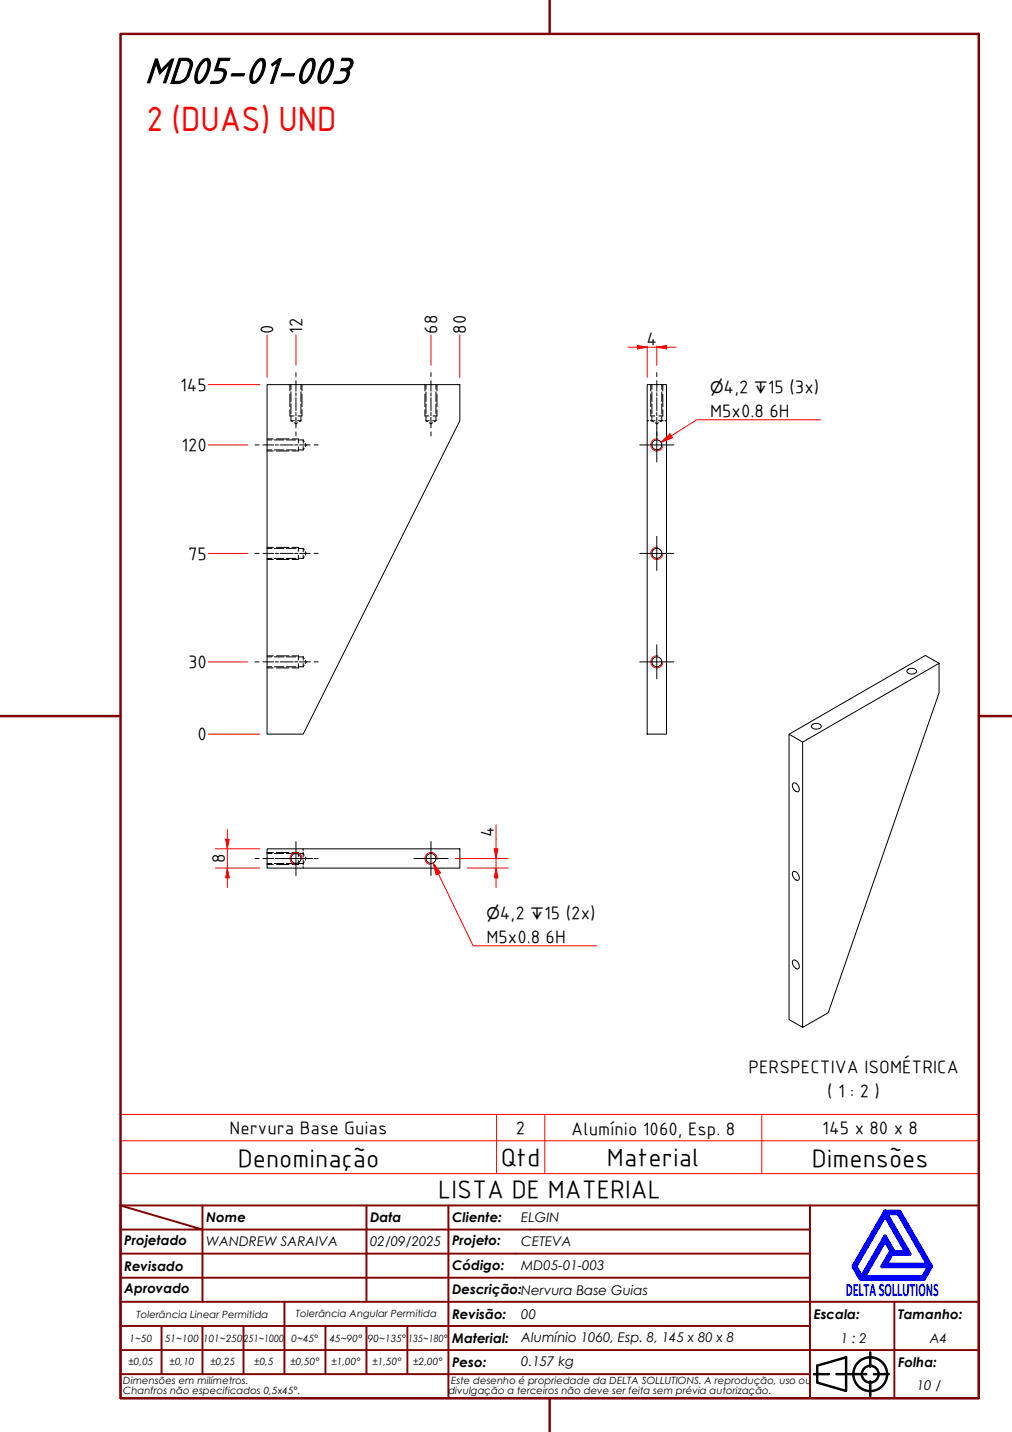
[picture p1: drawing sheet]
<svg xmlns="http://www.w3.org/2000/svg" width="210mm" height="297mm" viewBox="0 0 210 297" stroke-linecap="round" stroke-linejoin="round" font-family="sans-serif">
<!-- layer: Hidden (ABNT) -->
<g fill="none" stroke="#000" stroke-width=".21">
<path d="M60.1 79.8v1.3M60.3 79.8v1M62.4 79.8v1M62.6 79.8v1.3M88.1 79.8v1.3M88.3 79.8v1M90.4 79.8v1M90.6 79.8v1.3M135 79.8v1.3M135.2 79.8v1M137.3 79.8v1M137.5 79.8v1.3"/>
<path d="M55.4 93.3h1M55.4 91.3h1M55.4 93.5h1.3M55.4 91h1.3M56.9 93.3h2M56.9 91.3h2M57.3 93.5h2.6M57.3 91h2.6M59.4 93.3h2M59.4 91.3h2M60.1 81.7v2.6M60.1 85v1.3h.9"/>
<path d="M60.3 87.3h.7M60.3 87.3l.4 .2M60.3 81.3v2M60.3 83.8v2M60.3 86.3v1M60.6 91h1.3v.9M61 87.7l.4 .2 .3-.2M61.7 87.3h.7M61.9 93.3h1M61.9 91.3h1M61.9 92.7v.8h-1.3M62.4 87.3l-.3 .2"/>
<path d="M62.4 81.3v2M62.4 83.8v2M62.4 86.3v1M62.6 81.7v2.6M62.6 85v1.3h-.8M62.9 91.3v.6M62.9 92.6v.7M62.9 91.3l.2 .3M63.1 93l-.2 .3M63.3 91.9l.2 .4-.2 .3M88.1 85v1.3h.9M88.1 81.7v2.6"/>
<path d="M88.3 87.3h.7M88.3 87.3l.4 .2M88.3 81.3v2M88.3 83.8v2M88.3 86.3v1M89 87.7l.4 .2 .3-.2M89.7 87.3h.7M90.4 87.3l-.3 .2M90.4 81.3v2M90.4 83.8v2M90.4 86.3v1M90.6 85v1.3h-.8"/>
<path d="M90.6 81.7v2.6M134.2 87.3h.4M134.9 87.3h1M135 85v1.3h.8M135 81.7v2.6M135.2 86.3v1l.4 .2M135.2 81.3v2M135.2 83.8v2M135.9 87.7l.3 .2 .4-.2M136.6 87.3h1M137.3 86.3v1l-.4 .2M137.3 81.3v2"/>
<path d="M137.3 83.8v2M137.5 85v1.3h-.8M137.5 81.7v2.6M137.9 87.3h.3M55.4 115.8h1M55.4 113.8h1M55.4 116h1.3M55.4 113.5h1.3M56.9 115.8h2M56.9 113.8h2M57.3 116h2.6M57.3 113.5h2.6"/>
<path d="M59.4 115.8h2M59.4 113.8h2M60.6 113.5h1.3v.9M61.9 115.8h1M61.9 113.8h1M61.9 115.2v.8h-1.3M62.9 113.8v.6M62.9 115.1v.7M62.9 113.8l.2 .3M63.1 115.5l-.2 .3M63.3 114.4l.2 .4-.2 .3M55.4 138.3h1"/>
<path d="M55.4 136.3h1M55.4 138.5h1.3M55.4 136h1.3M56.9 138.3h2M56.9 136.3h2M57.3 138.5h2.6M57.3 136h2.6M59.4 138.3h2M59.4 136.3h2M60.6 136h1.3v.9M61.9 138.3h1M61.9 136.3h1"/>
<path d="M61.9 137.7v.8h-1.3M62.9 136.3v.6M62.9 137.6v.7M62.9 136.3l.2 .3M63.1 138l-.2 .3M63.3 136.9l.2 .4-.2 .3M55.4 179.1h1M55.4 177h1M55.4 179.3h1.3M55.4 176.8h1.3M56.9 179.1h2M56.9 177h2"/>
<path d="M57.3 179.3h2.6M57.3 176.8h2.6M59.4 179.1h2M59.4 177h2M60.6 176.8h1.3v.9M61.9 178.5v.8h-1.3M61.9 177h1l.2 .4M62.9 176.1v.3M62.9 176.7v1M62.9 178.4v1M62.9 179.8v.3M63.1 178.8l-.2 .3h-1"/>
<path d="M63.3 177.7l.2 .4-.2 .3"/>
</g>
<!-- layer: Visible (ABNT) -->
<g fill="none" stroke="#000" stroke-width=".21">
<path d="M55.4 79.8h40v7.5l-32.5 65h-7.5zM134.2 79.8h4v72.5h-4zM188.2 139a1.38 1.38 0 0 1 1.9 .1v.2a1.27 1.27 0 0 1-2 0zM194.8 137.6l-2.9-1.6-28.2 16.3M166.5 153.9l28.3-16.3v6.1l-23 66.4-5.3 3zM166.5 153.9l-2.8-1.6v59.2l2.8 1.6M168.3 150.4a1.38 1.38 0 0 1 2 .1v.3a1.26 1.26 0 0 1-2-.1zM55.4 176.1h40v4h-40zM164.4 162.5l.2-.1a1.26 1.26 0 0 1 1 1.8 1.2 1.2 0 0 1-1.2-1.7zM164.4 180.9l.2-.2a1.26 1.26 0 0 1 1 1.9 1.2 1.2 0 0 1-1.2-1.7zM164.4 199.3l.2-.2a1.26 1.26 0 0 1 1 1.8 1.22 1.22 0 0 1-1.2-1.6z"/>
<circle cx="136.2" cy="92.3" r="1.03"/>
<circle cx="136.2" cy="114.8" r="1.03"/>
<circle cx="136.2" cy="137.3" r="1.03"/>
<circle cx="61.4" cy="178.1" r="1.03"/>
<circle cx="89.4" cy="178.1" r="1.03"/>
</g>
<!-- layer: Visible Narrow (ABNT) -->
<path d="M136.5 91a1.26 1.26 0 0 0-1.5 1.1 1.26 1.26 0 0 0 1 1.4 1.26 1.26 0 0 0 1.5-1M136.5 113.5a1.26 1.26 0 0 0-1.5 1.1 1.26 1.26 0 0 0 1 1.4 1.26 1.26 0 0 0 1.5-1M136.5 136a1.26 1.26 0 0 0-1.5 1.1 1.26 1.26 0 0 0 1 1.4 1.26 1.26 0 0 0 1.5-1M62.6 178.3a1.26 1.26 0 0 0-1-1.5 1.26 1.26 0 0 0-1.4 1.1 1.26 1.26 0 0 0 1 1.4M90.6 178.3a1.26 1.26 0 0 0-1-1.5 1.26 1.26 0 0 0-1.4 1.1 1.26 1.26 0 0 0 1 1.4" fill="none" stroke="#f00" stroke-width=".21"/>
<path d="M25 236.6h178v-5.4h-178v12.2M103 231.2v12.2M113 231.2v12.2M158 231.2v12.2M203 236.6v6.8h-178M25 243.4v6.6h178v-6.6" fill="none" stroke="#f00" stroke-width=".21"/>
<!-- layer: Borda A3/A4 (ABNT) -->
<path d="M25 7h178v283h-178zM114 0v7M0 148.5h25M203 148.5h7M114 290v7" fill="none" stroke="#800000" stroke-width=".51"/>
<path d="M183.6 257.3l1.2 2.2-1.8 3.2h9.7l-1.3 2.2h-12.2zM183.6 252.1l4.4 7.6h-2.6l-1.8-3.2-4.9 8.4-1.3-2.2zM183.6 251.3h3l6.5 11.4-1.5 2.6h-13.1l-1.5-2.6zM183.8 251.7h2.5l6.2 10.6h-8.8l1.3-2.2h3.7zM185 259.7h.2l-.1 .2z" fill="none" stroke="#00f" stroke-width=".8"/>
<!-- layer: 0 -->
<path d="M178.5 265.3h13.1" fill="none" stroke="#000" stroke-width=".21"/>
<g fill="none" stroke="#800000" stroke-width=".4">
<path d="M25 250l17 5h-17M25 250h178v40h-178zM42 255h34v5h17M42 255v15M42 250v5M76 250v5h17v5M93 250v5h75M168 250v20h-143M25 260h51v10M25 275h17M33.5 275v10M50.5 275h-8.5v10"/>
<path d="M59 270v15h-8.5M67.5 275v10h-8.5M76 275v10h8.5M84.5 275v10M93 275h-42.5v10M93 260v5h-68M93 275v10h75M93 260h75M93 275h75M168 265h-75v10M185.5 270v10h17.5M203 270h-35v10h17.5v10"/>
<path d="M25 285h25.5M25 280h143v10M67.5 285h8.5M84.5 285h8.5v5"/>
</g>
<g fill="none" stroke="#000" stroke-width=".51">
<path d="M168.8 285h3.1M169.5 283.3l6-1.8v7l-6-1.7zM173.5 285h6.2M180.5 280.5v3M180.5 286.5v3M181.3 285h3"/>
<circle cx="180.5" cy="285" r="3.5"/>
<circle cx="180.5" cy="285" r="1.75"/>
</g>
<!-- layer: Linha de centro (ISO) -->
<g fill="none" stroke="#000" stroke-width=".21">
<path d="M61.4 77.3v.8M61.4 79v2.1M89.4 77.3v.8M89.4 79v2.1M136.2 77.3v.8M136.2 79v2.1M52.9 92.3h.8M54.5 92.3h2.2M57.1 92.3h.7M58.1 92.3h2.7M61.1 92.3h.7M61.4 81.5v.7"/>
<path d="M61.4 82.5v2.7M61.4 85.5v.7M61.4 86.6v2.1M61.4 89.6v.8M62.1 92.3h2.2M65.2 92.3h.8M89.4 81.5v.7M89.4 82.5v2.7M89.4 85.5v.7M89.4 86.6v2.1M89.4 89.6v.8M136.2 81.5v.7"/>
<path d="M136.2 82.5v2.7M136.2 85.5v.7M136.2 86.6v2.1M136.2 89.6v.8M52.9 114.8h.8M54.5 114.8h2.2M57.1 114.8h.7M58.1 114.8h2.7M61.1 114.8h.7M62.1 114.8h2.2M65.2 114.8h.8M52.9 137.3h.8"/>
<path d="M54.5 137.3h2.2M57.1 137.3h.7M58.1 137.3h2.7M61.1 137.3h.7M62.1 137.3h2.2M65.2 137.3h.8M52.9 178.1h.8M54.5 178.1h2.2M57.1 178.1h.7M58.1 178.1h2.7M61.1 178.1h.7M62.1 178.1h2.2"/>
<path d="M65.2 178.1h.8"/>
</g>
<!-- layer: Marca de centro (ISO) -->
<path d="M132.7 92.3h7.1M136.2 88.8v7M132.7 114.8h7.1M136.2 111.3v7M132.7 137.3h7.1M136.2 133.8v7M57.8 178.1h7.1M61.4 174.5v7.1M85.9 178.1h7M89.4 174.5v7.1" fill="none" stroke="#000" stroke-width=".21"/>
<path d="M43.2 79.8h10.7M55.4 69.5v8.8M61.4 69.5v6.3M89.4 69.5v6.3M95.4 69.5v8.8M132.2 72h2M43.2 92.3h8.2M43.2 114.8h8.2M43.2 137.3h8.2M43.2 152.3h10.7" fill="none" stroke="#f00" stroke-width=".21"/>
<path d="M132.2 71.7l2 .3-2 .4z" fill="#f00"/>
<path d="M132.2 71.7l2 .3-2 .4zM136.2 72h2" fill="none" stroke="#f00" stroke-width=".21"/>
<path d="M136.2 72l2-.3v.7z" fill="#f00"/>
<path d="M130.2 72h2M134.2 72h2M134.2 71.8v6.5M136.2 72l2-.3v.7zM136.2 71.8v4M138.2 72h2" fill="none" stroke="#f00" stroke-width=".21"/>
<path d="M139.2 90.4l-2.1 1.3" fill="none" stroke="#f00" stroke-width=".21"/>
<path d="M137.1 91.7l1.9-1.7 .5 .8z" fill="#f00"/>
<path d="M137.1 91.7l1.9-1.7 .5 .8zM170.2 87.1h-25.7l-5.3 3.3" fill="none" stroke="#f00" stroke-width=".21"/>
<path d="M102.9 180.1v2" fill="none" stroke="#f00" stroke-width=".21"/>
<path d="M102.9 180.1l.4 2h-.8z" fill="#f00"/>
<path d="M102.9 176.1v2M102.9 180.1l.4 2h-.8z" fill="none" stroke="#f00" stroke-width=".21"/>
<path d="M102.5 176.1h.8l-.4 2z" fill="#f00"/>
<path d="M94.4 178.1h11M102.5 176.1h.8l-.4 2zM102.9 171.1v5M102.9 178.1v2M96.9 180.1h8.5M102.9 182.1v2" fill="none" stroke="#f00" stroke-width=".21"/>
<path d="M89.8 179l1.1 2.3" fill="none" stroke="#f00" stroke-width=".21"/>
<path d="M89.8 179l1.6 2-.9 .5z" fill="#f00"/>
<path d="M89.8 179l1.6 2-.9 .5zM90.9 181.3l7.2 14.9h25.7" fill="none" stroke="#f00" stroke-width=".21"/>
<path d="M47.2 174.1v2" fill="none" stroke="#f00" stroke-width=".21"/>
<path d="M46.8 174.1h.7l-.3 2z" fill="#f00"/>
<path d="M46.8 174.1h.7l-.3 2zM47.2 180.1v2" fill="none" stroke="#f00" stroke-width=".21"/>
<path d="M47.2 180.1l.3 2h-.7z" fill="#f00"/>
<path d="M44.7 176.1h9.2M47.2 172.1v2M47.2 176.1v4M44.7 180.1h9.2M47.2 180.1l.3 2h-.7zM47.2 182.1v2" fill="none" stroke="#f00" stroke-width=".21"/>
<text font-size="81.9" fill="#fff" x="188.7" y="289">.</text>
<text font-size="8.1" x="30" y="17.2">MD05-01-003</text>
<text font-size="7" fill="#f00" x="30.4" y="27.1">2 (DUAS) UND</text>
<g font-size="5.4">
<text x="49.3" y="242">Denominação</text>
<text x="103.9" y="241.8">Qtd</text>
<text x="125.9" y="241.8">Material</text>
<text x="168.4" y="242">Dimensões</text>
<text x="90.9" y="248.5">LISTA DE MATERIAL</text>
</g>
<g font-size="3.9">
<text x="56.7" y="69.2" transform="rotate(-90 56.7 69.2)">0</text>
<text x="62.7" y="69.2" transform="rotate(-90 62.7 69.2)">12</text>
<text x="90.7" y="69.2" transform="rotate(-90 90.7 69.2)">68</text>
<text x="96.6" y="69.2" transform="rotate(-90 96.6 69.2)">80</text>
<text x="134.1" y="71.5">4</text>
<text x="37.3" y="81.1">145</text>
<text x="150.1" y="81.5">4,2</text>
<text x="159.3" y="81.5">15 (3x)</text>
<text x="147.3" y="86.5">M5x0.8</text>
<text x="159.6" y="86.5">6H</text>
<text x="37.6" y="93.6">120</text>
<text x="39" y="116.1">75</text>
<text x="39" y="138.6">30</text>
<text x="41" y="153.6">0</text>
<text x="102.4" y="173.6" transform="rotate(-90 102.4 173.6)">4</text>
<text x="46.6" y="179.1" transform="rotate(-90 46.6 179.1)">8</text>
<text x="103.7" y="190.6">4,2</text>
<text x="112.9" y="190.6">15 (2x)</text>
<text x="100.9" y="195.6">M5x0.8</text>
<text x="113.2" y="195.6">6H</text>
<text x="155.2" y="222.6">PERSPECTIVA ISOMÉTRICA</text>
<text x="171.6" y="227.6">( 1 : 2 )</text>
<text x="47.6" y="235.2">Nervura Base Guias</text>
<text x="107" y="235.2">2</text>
<text x="118.5" y="235.3">Alumínio 1060, Esp. 8</text>
<text x="170.6" y="235.2">145 x 80 x 8</text>
</g>
<text font-size="3.9" fill="#00f" x="175.4" y="268.8">DELTASOLLUTIONS</text>
<g font-size="3.3">
<text x="147.3" y="81.5">⌀</text>
<text x="156.4" y="81.5">↧</text>
<text x="100.9" y="190.6">⌀</text>
<text x="110" y="190.6">↧</text>
</g>
<g font-size="2.8">
<text x="42.8" y="253.5">Nome</text>
<text x="76.8" y="253.5">Data</text>
<text x="93.8" y="253.6">Cliente:</text>
<text x="108.1" y="253.5">ELGIN</text>
<text x="25.8" y="263.6">Revisado</text>
<text x="25.8" y="258.3">Projetado</text>
<text x="42.8" y="258.5">WANDREW SARAIVA</text>
<text x="76.8" y="258.4">02/09/2025</text>
<text x="93.8" y="263.4">Código:</text>
<text x="93.8" y="258.3">Projeto:</text>
<text x="108.1" y="263.5">MD05-01-003</text>
<text x="108.1" y="258.5">CETEVA</text>
<text x="25.8" y="268.3">Aprovado</text>
<text x="93.8" y="268.3">Descrição:Nervura Base Guias</text>
<text x="93.8" y="273.6">Revisão:</text>
<text x="108.1" y="273.5">00</text>
<text x="168.8" y="273.5">Escala:</text>
<text x="186.3" y="273.5">Tamanho:</text>
<text x="93.8" y="278.6">Material:</text>
<text x="108.1" y="278.3">Alumínio 1060, Esp. 8, 145 x 80 x 8</text>
<text x="174.4" y="278.5">1 : 2</text>
<text x="192.8" y="278.6">A4</text>
<text x="93.8" y="283.5">Peso:</text>
<text x="108.1" y="283.3">0.157 kg</text>
<text x="186.3" y="283.5">Folha:</text>
<text x="190.2" y="288.4">10 / 10</text>
</g>
<g font-size="2.1">
<text x="28.3" y="273.3">Tolerância Linear Permitida</text>
<text x="61.4" y="273.1">Tolerância Angular Permitida</text>
<text x="26.9" y="278.3">1~50</text>
<text x="34.2" y="278.3">51~100</text>
<text x="42.1" y="278.3">101~250</text>
<text x="50.5" y="278.3">251~1000</text>
<text x="60.5" y="278.3">0~45°</text>
<text x="68.4" y="278.3">45~90°</text>
<text x="76.3" y="278.3">90~135°</text>
<text x="84.7" y="278.3">135~180°</text>
<text x="25.6" y="287.1">Dimensões em milímetros.</text>
<text x="26.6" y="283.2">±0,05</text>
<text x="35.2" y="283.2">±0,10</text>
<text x="43.6" y="283.2">±0,25</text>
<text x="52.7" y="283.2">±0,5</text>
<text x="60.2" y="283.2">±0,50°</text>
<text x="68.7" y="283.2">±1,00°</text>
<text x="77.2" y="283.2">±1,50°</text>
<text x="85.7" y="283.2">±2,00°</text>
<text x="93.6" y="287.1">Este desenho é propriedade da DELTA SOLLUTIONS. A reprodução, uso ou</text>
<text x="25.6" y="289.2">Chanfros não especificados 0,5x45°.</text>
<text x="93" y="289.2">divulgação a terceiros não deve ser feita sem prévia autorização.</text>
</g>
</svg>
